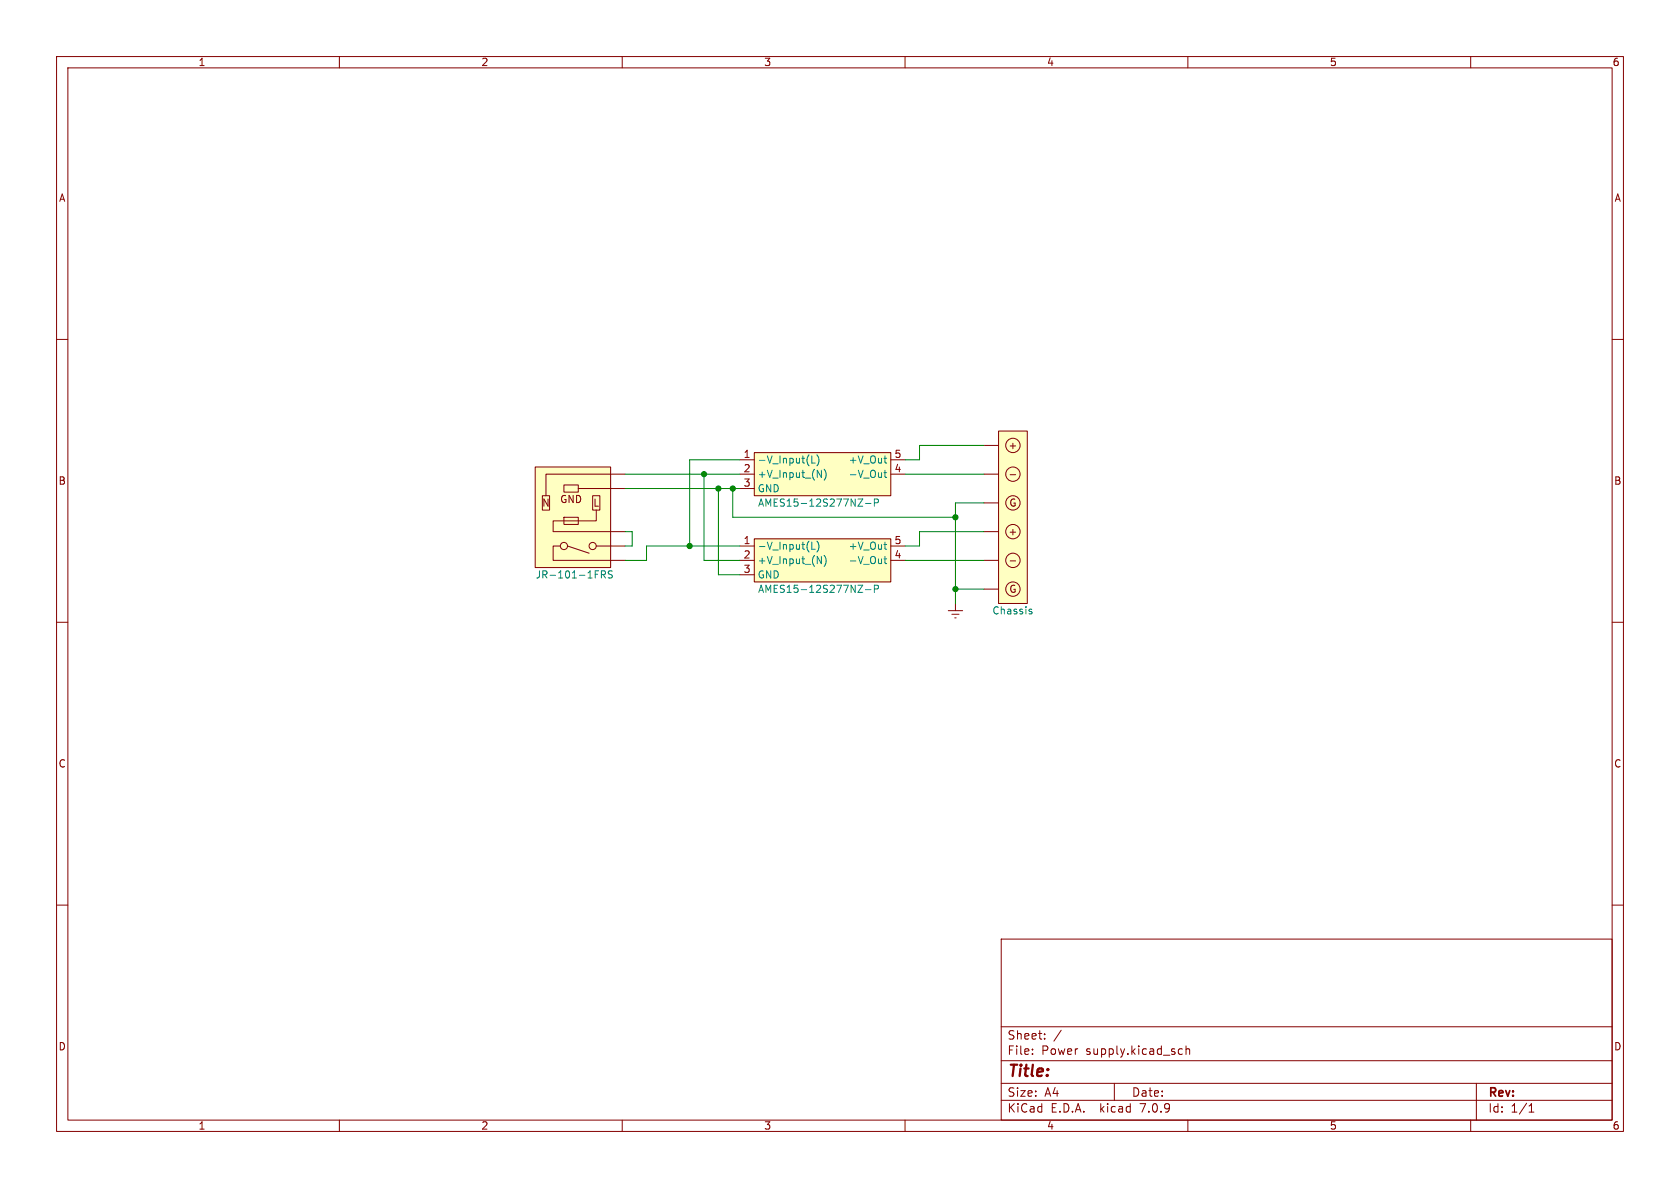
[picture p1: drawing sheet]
<svg xmlns="http://www.w3.org/2000/svg" width="297mm" height="210mm" viewBox="0 0 297 210" stroke-linecap="round" stroke-linejoin="round" font-family="sans-serif">
<g fill="none" stroke="#840000" stroke-width=".18">
<path d="M10 10h277v190h-277zM12 12h273v186h-273zM60 10v2M110 10v2M160 10v2M210 10v2M260 10v2M10 60h2M285 60h2M174 78.7h2.5M176.5 76.2h5.1v30.5h-5.1zM94.6 82.6h13.3v17.7h-13.3z"/>
<path d="M95.9 87.6h1.3v2.6h-1.3zM99.1 96.5h-1.3v2.6h12.7M99.7 85.7h2.5v1.3h-2.5zM99.7 91.4h2.5v1.3h-2.5zM100.3 96.5l3.8 1.3M102.2 86.4h8.3M104.8 87.6h1.2v2.6h-1.2zM105.4 90.2v1.9h-7.6v1.9h12.7M105.4 96.5h5.1M110.5 83.8h-14v3.8M130.8 99.1h2.5M130.8 83.8h2.5"/>
<path d="M130.8 86.4h2.5M130.8 96.5h2.5M130.8 81.3h2.5M133.3 95.3h24.2v7.6h-24.2zM133.3 80h24.2v7.6h-24.2zM157.5 99.1h2.5M157.5 83.8h2.5M157.5 96.5h2.5M157.5 81.3h2.5M174 99.1h2.5M174 94h2.5M174 88.9h2.5"/>
<path d="M174 83.8h2.5M178.6 99.2h1M178.6 83.9h1M10 110h2M130.8 101.6h2.5M167.6 108h2.6M168.3 108.6h1.2M168.8 109.2h.2M168.9 106.7v1.3M174 104.1h2.5M285 110h2M10 160h2"/>
<path d="M285 160h2M177 166h108v32h-108zM60 198v2M110 198v2M160 198v2M177 194.5h108M177 191.5h108M177 187.5h108M177 181.5h108M182.5 186.3v.1M182.5 185.5v.1M184.7 183.6v.1"/>
<path d="M184.7 182.8v.1M187.6 182.1l-1.3 2M197 191.5v3M208.5 186.3h.5M208.5 185.5h.5M209.7 185.5l.2-.1 .3 .1 .1 .9M209.7 184.9v1.5M210 198v2M260 198v2M261 191.5v6.5M270.3 196.6h.9M270.3 195.5l.4-.4v1.5"/>
<circle cx="179.1" cy="78.7" r="1.27"/>
<circle cx="99.7" cy="96.5" r=".63"/>
<circle cx="104.8" cy="96.5" r=".63"/>
<circle cx="179.1" cy="88.9" r="1.27"/>
<circle cx="179.1" cy="94" r="1.27"/>
<circle cx="179.1" cy="83.8" r="1.27"/>
<circle cx="179.1" cy="99.1" r="1.27"/>
<circle cx="179.1" cy="104.1" r="1.27"/>
</g>
<g fill="#ffffc2" stroke="#ffffc2" stroke-width=".18">
<path d="M176.5 76.2h5.1v30.5h-5.1z"/>
<path d="M94.6 82.6h13.3v17.7h-13.3z"/>
<path d="M133.3 95.3h24.2v7.6h-24.2z"/>
<path d="M133.3 80h24.2v7.6h-24.2z"/>
</g>
<g fill="none" stroke="#008484" stroke-width=".18">
<path d="M143.5 95.8v1.3h.6M143.5 80.6v1.3h.6M144.4 95.6a1.46 1.46 0 0 1 0 2M144.4 80.4a1.46 1.46 0 0 1 0 1.9M144.5 98.4l.7 1.2v-1.2M144.5 83.1l.7 1.3v-1.3M145.7 98.2a1.46 1.46 0 0 1 0 1.9M145.7 82.9a1.46 1.46 0 0 1 0 2M151.7 88.2h.8l-.8 1.3h.8M153 89h1M154.6 88.9l.6-.1 .1-.2-.1-.3-.6-.1v1.3M156.3 98.8h.5"/>
<path d="M156.3 96.3h.5M156.3 83.6h.5M156.3 81h.5M156.4 83.1v1.1l.4 .2M156.4 98.4v1.1l.4 .1M156.5 97l.3 .1M156.5 81.8l.3 .1M106.3 101.6l.6-.1 .1-.2v-.3l-.7-.1v1.3M106.6 101.6l.4 .6M108.3 101l-.5-.1-.2 .1v.4l.5 .2 .2 .3-.3 .3-.5-.1M151.7 103.4h.8l-.8 1.3h.8M153 104.2h1"/>
<path d="M154.6 104.1h.6l.1-.2-.1-.3-.6-.2v1.3M182.1 108.1l.3 .1 .1 .1-.2 .2h-.3M182.1 107.7h.3"/>
</g>
<g fill="none" stroke="#008400" stroke-width=".18">
<path d="M174 78.7h-11.4v2.6h-2.6M110.5 86.4h20.3M110.5 83.8h20.3M110.5 94h1.3v2.5h-1.3M124.5 83.8v15.3h6.3M127 86.4v15.2h3.8M129.5 86.4v5h39.4M130.8 81.3h-8.9v15.2M130.8 96.5h-16.5v2.6h-3.8M160 83.8h14M160 99.1h14M174 94h-11.4v2.5h-2.6"/>
<path d="M174 88.9h-5.1v17.8M168.9 104.1h5.1"/>
</g>
<g fill="#008400" stroke="#008400" stroke-width=".18">
<circle cx="129.5" cy="86.4" r=".46"/>
<circle cx="127" cy="86.4" r=".46"/>
<circle cx="124.5" cy="83.8" r=".46"/>
<circle cx="121.9" cy="96.5" r=".46"/>
<circle cx="168.9" cy="91.4" r=".46"/>
<circle cx="168.9" cy="104.1" r=".46"/>
</g>
<text font-size="2.8" fill="#840000" x="178" y="190.9">Title:</text>
<g font-size="2.1" fill="#840000">
<text x="178" y="184">Sheet:</text>
<text x="178" y="186.7">File:</text>
<text x="184.1" y="186.7">Power</text>
<text x="192" y="186.7">supply.kicad_sch</text>
<text x="178" y="196.9">KiCad</text>
<text x="178" y="194.1">Size:</text>
<text x="184.7" y="194.1">A4</text>
<text x="185.7" y="196.9">E.D.A.</text>
<text x="194.6" y="196.9">kicad</text>
<text x="200" y="194.1">Date:</text>
<text x="201.8" y="196.9">7.0.9</text>
<text x="263" y="194.3">Rev:</text>
<text x="263" y="196.9">Id:</text>
<text x="267.1" y="196.9">1/1</text>
</g>
<g font-size="1.8" fill="#840000">
<text x="35" y="11.9">1</text>
<text x="85" y="11.9">2</text>
<text x="135" y="11.9">3</text>
<text x="185" y="11.9">4</text>
<text x="235" y="11.9">5</text>
<text x="285" y="11.9">6</text>
<text x="10.3" y="35.9">A</text>
<text x="285.3" y="35.9">A</text>
<text x="131.4" y="81">1</text>
<text x="131.4" y="83.6">2</text>
<text x="158" y="83.6">4</text>
<text x="158" y="81">5</text>
<text x="178.2" y="79.6">+</text>
<text x="10.3" y="85.9">B</text>
<text x="95.7" y="89.8">N</text>
<text x="98.9" y="89.1">GND</text>
<text x="104.8" y="89.8">L</text>
<text x="131.4" y="86.1">3</text>
<text x="178.3" y="89.8">G</text>
<text x="285.3" y="85.9">B</text>
<text x="178.2" y="94.9">+</text>
<text x="131.4" y="96.3">1</text>
<text x="131.4" y="98.8">2</text>
<text x="131.4" y="101.3">3</text>
<text x="158" y="98.8">4</text>
<text x="158" y="96.3">5</text>
<text x="178.3" y="105">G</text>
<text x="10.3" y="135.9">C</text>
<text x="285.3" y="135.9">C</text>
<text x="10.3" y="185.9">D</text>
<text x="285.3" y="185.9">D</text>
<text x="35" y="199.9">1</text>
<text x="85" y="199.9">2</text>
<text x="135" y="199.9">3</text>
<text x="185" y="199.9">4</text>
<text x="235" y="199.9">5</text>
<text x="285" y="199.9">6</text>
</g>
<g font-size="1.8" fill="#008484">
<text x="133.9" y="82.1">-V_Input(L)</text>
<text x="149.9" y="82.1">+V_Out</text>
<text x="133.9" y="84.7">+V_Input_(N)</text>
<text x="133.9" y="87.2">GND</text>
<text x="133.9" y="89.8">AMES15-12S277NZ-P</text>
<text x="149.9" y="84.7">-V_Out</text>
<text x="133.9" y="97.4">-V_Input(L)</text>
<text x="133.9" y="99.9">+V_Input_(N)</text>
<text x="149.9" y="99.9">-V_Out</text>
<text x="149.9" y="97.4">+V_Out</text>
<text x="94.6" y="102.5">JR-101-1FRS</text>
<text x="133.9" y="102.5">GND</text>
<text x="133.9" y="105">AMES15-12S277NZ-P</text>
<text x="175.3" y="108.8">Chassis</text>
</g>
</svg>
